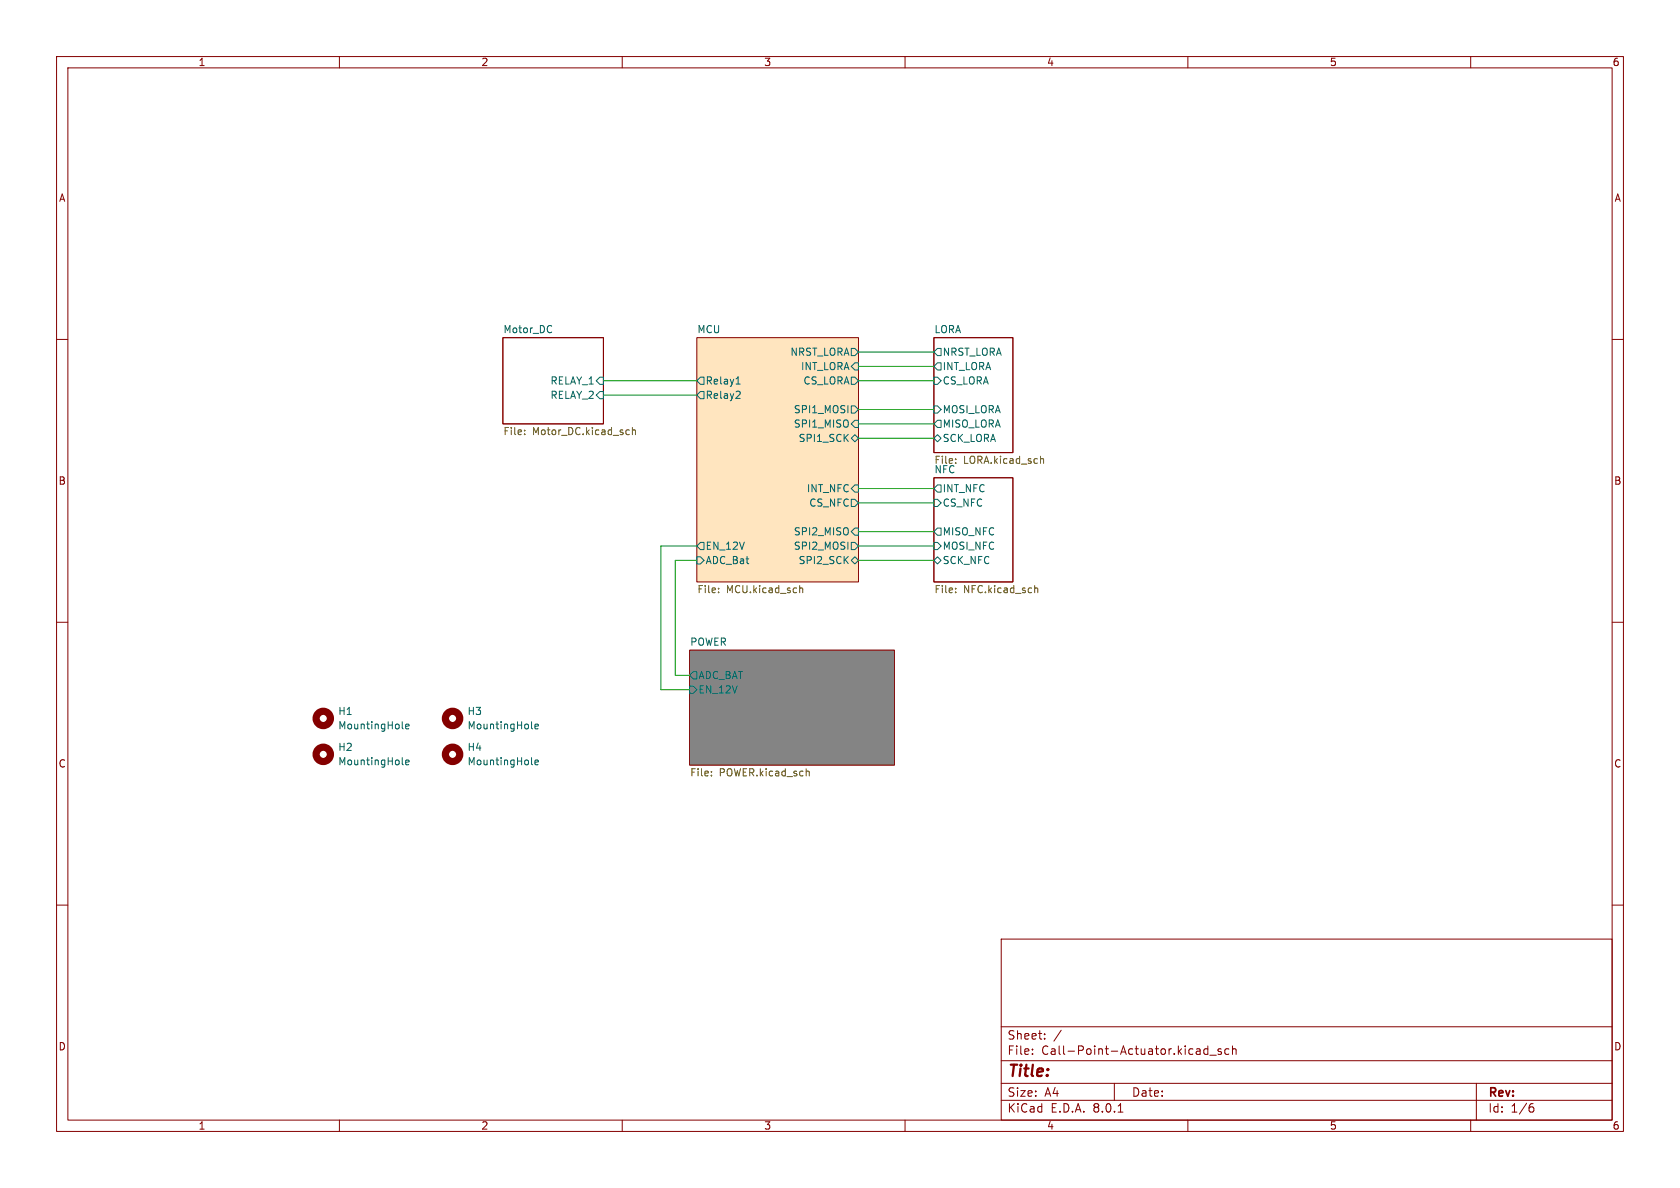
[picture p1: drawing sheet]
<svg xmlns="http://www.w3.org/2000/svg" width="297mm" height="210mm" viewBox="0 0 297 210" stroke-linecap="round" stroke-linejoin="round" font-family="sans-serif">
<g fill="none" stroke="#840000" stroke-width=".18">
<path d="M10 10h277v190h-277zM12 12h273v186h-273zM60 10v2M110 10v2M160 10v2M210 10v2M260 10v2M10 60h2M88.9 59.7h17.8v15.2h-17.8zM123.2 59.7h28.6v43.2h-28.6zM165.1 59.7h14v20.3h-14zM285 60h2"/>
<path d="M165.1 84.5h14v18.4h-14zM10 110h2M121.9 114.9h36.2v20.4h-36.2zM285 110h2M10 160h2M285 160h2M177 166h108v32h-108zM60 198v2M110 198v2M160 198v2M177 194.5h108M177 191.5h108"/>
<path d="M177 187.5h108M177 181.5h108M182.5 186.3v.1M182.5 185.5v.1M184.7 183.6v.1M184.7 182.8v.1M187.6 182.1l-1.3 2M197 191.5v3M197.7 196.6h.8M210 198v2M212 185.4l.2 .2v.8M212.2 186.3l-.2 .1"/>
<path d="M212.2 185.8h-.2M213.5 184.9v1.5M213.5 185.5l-.4-.1-.3 .3v.4l.2 .2h.5M213.9 186.5h1.1M215.9 185.5l-.4-.1-.2 .2 .1 .2 .5 .2v.3h-.6M217.2 185.5l-.4-.1-.3 .3v.4l.2 .2h.5M217.9 185.5l.2-.1 .4 .1v.9M217.9 184.9v1.5M260 198v2M261 191.5v6.5M270.6 195.7h.3l.3 .3-.1 .5-.5 .1M271 195.1l-.4 .1"/>
</g>
<path d="M121.9 114.9h36.2v20.4h-36.2z" fill="#848484" stroke="#848484" stroke-width=".18"/>
<path d="M123.2 59.7h28.6v43.2h-28.6z" fill="#ffe5bf" stroke="#ffe5bf" stroke-width=".18"/>
<g fill="none" stroke="#006464" stroke-width=".18">
<path d="M97.5 57.6v.1M97.5 58.7v.1M106 69.2h.7v1.3h-.7l-.6-.6zM106 66.7h.7v1.2h-.7l-.6-.6zM123.8 66.7h.7v1.2h-.7l-.6-.6zM123.8 69.2h.7v1.3h-.7l-.6-.6zM130.1 67.9h.8M130.4 66.8l.1-.2v1.3M130.6 69.2l.3 .2-.1 .3-.7 .7h.8M150.5 71.8h.6l.7 .6-.7 .6h-.6zM150.5 61.6h.6l.7 .6-.7 .7h-.6zM150.5 77.5l.6-.7 .7 .7-.7 .6z"/>
<path d="M150.5 66.7h.6l.7 .6-.7 .6h-.6zM151.1 64.1h.7v1.3h-.7l-.6-.6zM151.1 74.3h.7v1.3h-.7l-.6-.7zM165.1 77.5l.6-.7 .7 .7-.7 .6zM165.1 66.7h.6l.7 .6-.7 .6h-.6zM165.1 71.8h.6l.7 .6-.7 .6h-.6zM165.7 74.3h.7v1.3h-.7l-.6-.7zM165.7 61.6h.7v1.3h-.7l-.6-.7zM165.7 64.1h.7v1.3h-.7l-.6-.6zM123.2 98.4h.6l.7 .7-.7 .6h-.6zM123.8 95.9h.7v1.3h-.7l-.6-.7zM150.5 88.3h.6l.7 .6-.7 .6h-.6z"/>
<path d="M150.5 99.1l.6-.7 .7 .7-.7 .6zM150.5 95.9h.6l.7 .6-.7 .7h-.6zM151.1 93.3h.7v1.3h-.7l-.6-.6zM151.1 85.7h.7v1.3h-.7l-.6-.6zM165.1 88.3h.6l.7 .6-.7 .6h-.6zM165.1 99.1l.6-.7 .7 .7-.7 .6zM165.1 95.9h.6l.7 .6-.7 .7h-.6zM165.7 85.7h.7v1.3h-.7l-.6-.6zM165.7 93.3h.7v1.3h-.7l-.6-.6zM122.6 118.7h.6v1.3h-.6l-.7-.6zM71.1 135l.2 .2M71.1 128.7l.2 .1"/>
<path d="M71.7 134.8l.6-.1v-.3h-.4l-.2 .1 .1 .6h.5M71.7 128.4l.6-.1v-.2l-.4-.1-.2 .2 .1 .6h.5M94 128.7l.2 .1M94 135l.2 .2M94.6 134.8l.6-.1-.1-.3h-.3l-.2 .1v.6h.5M94.6 128.4l.6-.1-.1-.2-.3-.1-.2 .2v.6h.5M121.9 121.3h.7l.6 .6-.6 .7h-.7z"/>
</g>
<g fill="none" stroke="#725600" stroke-width=".18">
<path d="M92.7 76.7v.1M92.7 76.1v.1M110.9 76l.4 .1M111.3 76.8h-.4M111.8 76.1l.2-.1 .3 .1v.7M111.8 75.6v1.2M168.9 81.1v.2M168.9 81.8v.1M168.9 81.8l.1 .1M183.9 81.2l.2-.1h.3l.1 .8M127 104.7v.1M127 104v.1"/>
<path d="M141.4 104.1l.2-.2 .3 .1v.8M141.4 103.5v1.3M168.9 104.7v.1M168.9 104v.1M182.9 103.5v1.3M182.9 104.1l.2-.2 .3 .1 .1 .8M125.8 137v.2M125.8 136.4v.1M142.6 136.4h.4l.1 .8"/>
</g>
<g fill="none" stroke="#840000" stroke-width="1.3">
<circle cx="57.1" cy="127" r="1.27"/>
<circle cx="57.1" cy="133.3" r="1.27"/>
<circle cx="80" cy="127" r="1.27"/>
<circle cx="80" cy="133.3" r="1.27"/>
</g>
<g fill="none" stroke="#009600" stroke-width=".18">
<path d="M106.7 67.3h16.5M106.7 69.9h16.5M151.8 67.3h13.3M151.8 64.8h13.3M151.8 74.9h13.3M151.8 62.2h13.3M151.8 72.4h13.3M151.8 77.5h13.3M123.2 99.1h-3.8v20.3h2.5M123.2 96.5h-6.4v25.4h5.1M151.8 94h13.3M151.8 86.4h13.3"/>
<path d="M151.8 99.1h13.3M151.8 88.9h13.3M151.8 96.5h13.3"/>
</g>
<text font-size="2.8" fill="#840000" x="178" y="190.9">Title:</text>
<g font-size="2.1" fill="#840000">
<text x="178" y="184">Sheet:</text>
<text x="178" y="186.7">File:</text>
<text x="184.1" y="186.7">Call-Point-Actuator.kicad_sch</text>
<text x="178" y="196.9">KiCad</text>
<text x="178" y="194.1">Size:</text>
<text x="184.7" y="194.1">A4</text>
<text x="185.7" y="196.9">E.D.A.</text>
<text x="193.3" y="196.9">8.0.1</text>
<text x="200" y="194.1">Date:</text>
<text x="263" y="194.3">Rev:</text>
<text x="263" y="196.9">Id:</text>
<text x="267.1" y="196.9">1/6</text>
</g>
<g font-size="1.8" fill="#840000">
<text x="35" y="11.9">1</text>
<text x="85" y="11.9">2</text>
<text x="135" y="11.9">3</text>
<text x="185" y="11.9">4</text>
<text x="235" y="11.9">5</text>
<text x="285" y="11.9">6</text>
<text x="10.3" y="35.9">A</text>
<text x="285.3" y="35.9">A</text>
<text x="10.3" y="85.9">B</text>
<text x="285.3" y="85.9">B</text>
<text x="10.3" y="135.9">C</text>
<text x="285.3" y="135.9">C</text>
<text x="10.3" y="185.9">D</text>
<text x="285.3" y="185.9">D</text>
<text x="35" y="199.9">1</text>
<text x="85" y="199.9">2</text>
<text x="135" y="199.9">3</text>
<text x="185" y="199.9">4</text>
<text x="235" y="199.9">5</text>
<text x="285" y="199.9">6</text>
</g>
<g font-size="1.8" fill="#006464">
<text x="88.9" y="59">Motor_DC</text>
<text x="123.2" y="59">MCU</text>
<text x="165.1" y="59">LORA</text>
<text x="139.6" y="63.1">NRST_LORA</text>
<text x="141.5" y="65.6">INT_LORA</text>
<text x="166.6" y="63.1">NRST_LORA</text>
<text x="166.6" y="65.6">INT_LORA</text>
<text x="97.2" y="70.7">RELAY_2</text>
<text x="97.2" y="68.2">RELAY_1</text>
<text x="124.7" y="68.2">Relay1</text>
<text x="124.7" y="70.7">Relay2</text>
<text x="141.9" y="68.2">CS_LORA</text>
<text x="166.6" y="68.2">CS_LORA</text>
<text x="140.2" y="73.3">SPI1_MOSI</text>
<text x="140.2" y="75.8">SPI1_MISO</text>
<text x="166.6" y="75.8">MISO_LORA</text>
<text x="166.6" y="73.3">MOSI_LORA</text>
<text x="141.1" y="78.3">SPI1_SCK</text>
<text x="166.6" y="78.3">SCK_LORA</text>
<text x="142.5" y="87.2">INT_NFC</text>
<text x="143" y="89.8">CS_NFC</text>
<text x="166.6" y="89.8">CS_NFC</text>
<text x="166.6" y="87.2">INT_NFC</text>
<text x="140.2" y="94.8">SPI2_MISO</text>
<text x="166.6" y="94.8">MISO_NFC</text>
<text x="124.7" y="99.9">ADC_Bat</text>
<text x="124.7" y="97.4">EN_12V</text>
<text x="140.2" y="97.4">SPI2_MOSI</text>
<text x="141.1" y="99.9">SPI2_SCK</text>
<text x="166.6" y="99.9">SCK_NFC</text>
<text x="166.6" y="97.4">MOSI_NFC</text>
<text x="121.9" y="114.2">POWER</text>
<text x="123.4" y="120.2">ADC_BAT</text>
<text x="123.4" y="122.8">EN_12V</text>
<text x="59.7" y="126.6">H1</text>
<text x="59.7" y="129.1">MountingHole</text>
<text x="82.6" y="126.6">H3</text>
<text x="82.6" y="129.1">MountingHole</text>
<text x="59.7" y="132.9">H2</text>
<text x="59.7" y="135.5">MountingHole</text>
<text x="82.6" y="132.9">H4</text>
<text x="82.6" y="135.5">MountingHole</text>
</g>
<g font-size="1.8" fill="#725600">
<text x="88.9" y="77.2">File:</text>
<text x="94.1" y="77.2">Motor_DC.kicad_sch</text>
<text x="165.1" y="83.7">NFC</text>
<text x="165.1" y="82.3">File:</text>
<text x="170.3" y="82.3">LORA.kicad_sch</text>
<text x="123.2" y="105.2">File:</text>
<text x="128.4" y="105.2">MCU.kicad_sch</text>
<text x="165.1" y="105.2">File:</text>
<text x="170.3" y="105.2">NFC.kicad_sch</text>
<text x="121.9" y="137.6">File:</text>
<text x="127.1" y="137.6">POWER.kicad_sch</text>
</g>
</svg>
